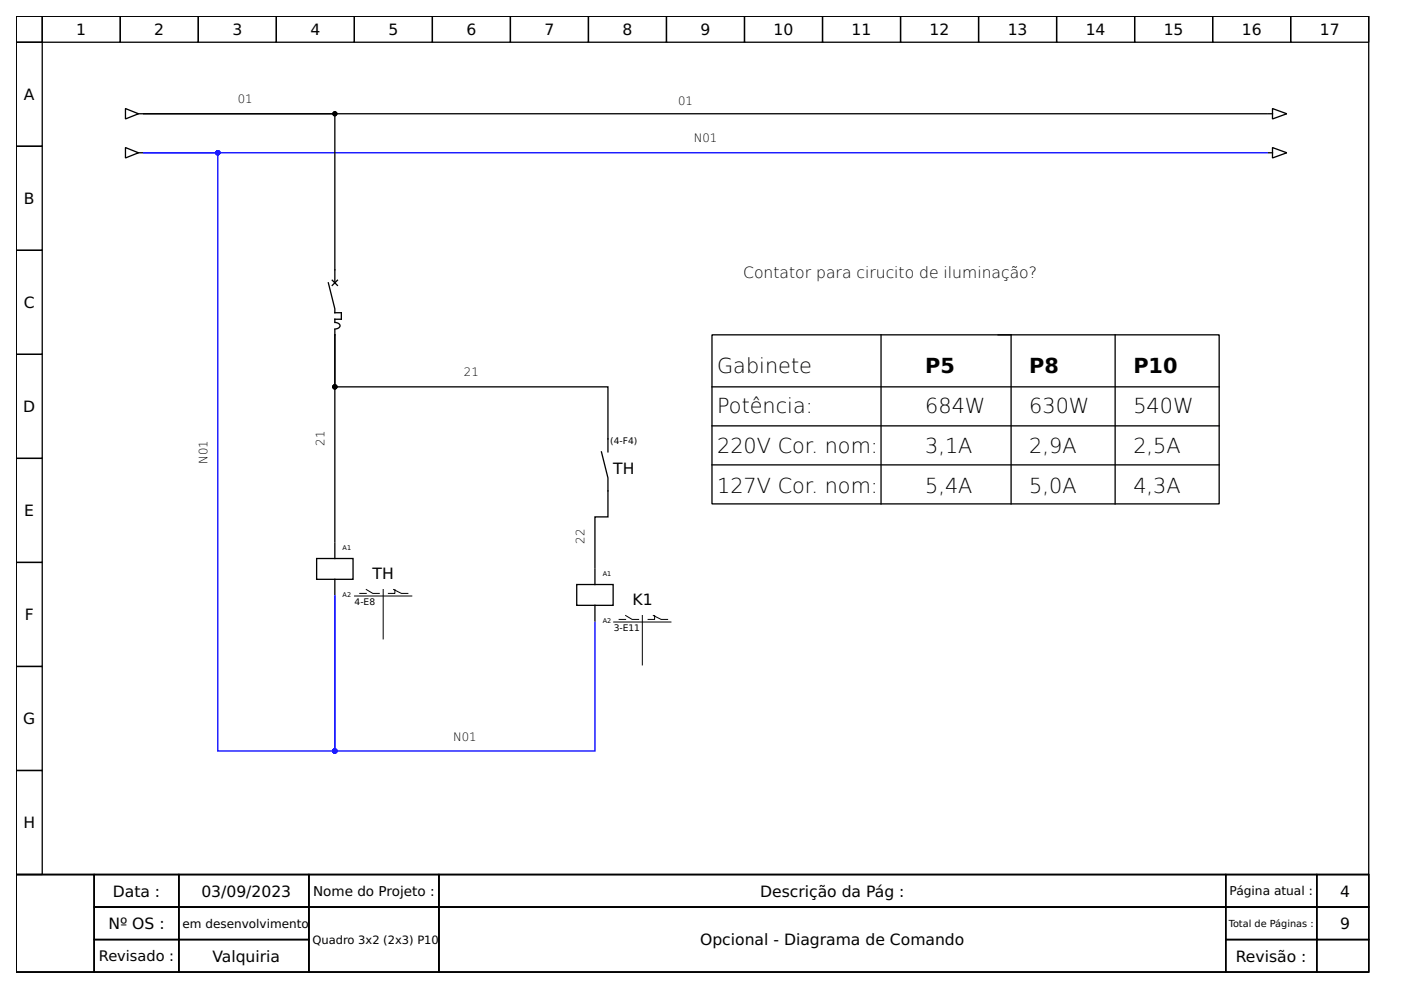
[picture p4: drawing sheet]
<svg xmlns="http://www.w3.org/2000/svg" width="297mm" height="210mm" viewBox="0 0 297 210" stroke-linecap="round" stroke-linejoin="round" font-family="sans-serif">
<g fill="none" stroke="#000" stroke-width=".28">
<path d="M3.4 3.4h286.8v182h-286.8zM3.4 3.4h5.6v5.6h-5.6zM3.4 9h5.6v22h-5.6zM9 3.4h16.5v5.6h-16.5zM25.5 3.4h16.5v5.6h-16.5zM42 3.4h16.6v5.6h-16.6zM58.6 3.4h16.5v5.6h-16.5zM75.1 3.4h16.6v5.6h-16.6zM91.7 3.4h16.5v5.6h-16.5zM108.2 3.4h16.6v5.6h-16.6zM124.8 3.4h16.5v5.6h-16.5zM141.3 3.4h16.5v5.6h-16.5z"/>
<path d="M157.8 3.4h16.6v5.6h-16.6zM174.4 3.4h16.5v5.6h-16.5zM190.9 3.4h16.6v5.6h-16.6zM207.5 3.4h16.5v5.6h-16.5zM224 3.4h16.6v5.6h-16.6zM240.6 3.4h16.5v5.6h-16.5zM257.1 3.4h16.6v5.6h-16.6zM273.7 3.4h16.5v5.6h-16.5zM3.4 31h5.6v22.1h-5.6zM26.6 23l2.8 1.1-2.8 1.1zM26.6 31.3l2.8 1.1-2.8 1.1zM29.4 24.1h.8"/>
<path d="M29.4 32.4h.8M268.7 24.1h-238.2h40.5v35.9M269 24.1h.8M269 32.4h.8M269.8 23l3 1.1-3 1.1zM269.8 31.3l3 1.1-3 1.1zM3.4 53.1h5.6v22h-5.6zM69.6 60l1.4 5.5v.8h1.4v1.4h-1.4v.5M70.4 59.4l1.1 1.1M71.5 59.4l-1.1 1.1M3.4 75.1h5.6v22.1h-5.6zM71 71v43.8"/>
<path d="M71 71v11h57.9v13.8M71 68.4a.82 .82 0 0 1 1 .9l-.6 .4-.4 .1M71 69.9v1.1M151 71h107.5v35.8h-107.5zM186.8 71v35.8M211.6 71h2.8v35.8M236.4 71v35.8M3.4 97.2h5.6v22h-5.6zM127.5 95.8l1.4 5.5v8.3h-2.8v10.7M151 90.3h107.5M151 82h107.5M151 98.6h107.5"/>
<path d="M3.4 119.2h5.6v22.1h-5.6zM67.1 118.4h7.8v4.4h-7.8zM71 115.1v3.3M71 122.8v3.3M122.3 123.9h7.7v4.4h-7.7zM126.1 120.6v3.3M126.1 128.3v3.4M3.4 141.3h5.6v22.1h-5.6zM3.4 163.4h5.6v22h-5.6zM3.4 185.4h286.8v20.7h-286.8zM3.4 185.4h16.6v20.7h-16.6zM20 185.4h17.9v6.9h-17.9z"/>
<path d="M20 192.3h17.9v6.9h-17.9zM20 199.2h17.9v6.9h-17.9zM37.9 185.4h27.6v6.9h-27.6zM37.9 192.3h27.6v6.9h-27.6zM37.9 199.2h27.6v6.9h-27.6zM65.5 185.4h27.6v6.9h-27.6zM65.5 192.3h27.6v13.8h-27.6zM93.1 185.4h166.8v6.9h-166.8zM93.1 192.3h166.8v13.8h-166.8zM259.9 185.4h19.3v6.9h-19.3zM259.9 192.3h19.3v6.9h-19.3zM259.9 199.2h19.3v6.9h-19.3z"/>
<path d="M279.2 185.4h11v6.9h-11zM279.2 192.3h11v6.9h-11zM279.2 199.2h11v6.9h-11z"/>
</g>
<path d="M75.2 126.4h12.1M76.3 125.8h1.4M77.7 125l1.3 .8h1.4M81.2 125v10.5M83.4 125l1.7 .8h1.4M83.7 125v.8h-1.4M130.1 131.9h12.2M131.3 131.3h1.3M132.6 130.5l1.4 .8h1.4M136.2 130.5v10.5M138.5 130.5l1.7 .8h1.3M138.8 130.5v.8h-1.4" fill="none" stroke="#000" stroke-width=".21"/>
<path d="M268.7 32.4h-238.2h15.7v126.8h24.8v-32.8v32.8h55.1v-27.3" fill="none" stroke="#00f" stroke-width=".28"/>
<g fill="#00f" stroke="#00f" stroke-width=".28">
<circle cx="71" cy="159.2" r=".41"/>
<circle cx="46.2" cy="32.4" r=".41"/>
</g>
<g fill="#000" stroke="#000" stroke-width=".28">
<circle cx="71" cy="24.1" r=".41"/>
<circle cx="71" cy="82" r=".41"/>
</g>
<g font-size="4.4">
<text x="152.1" y="79">Gabinete</text>
<text x="196.2" y="79">P5</text>
<text x="218.2" y="79">P8</text>
<text x="240.3" y="79">P10</text>
<text x="152.1" y="87.5">Potência:</text>
<text x="196.2" y="87.5">684W</text>
<text x="218.2" y="87.5">630W</text>
<text x="240.3" y="87.5">540W</text>
<text x="152.1" y="96.1">220V Cor. nom:</text>
<text x="196.2" y="96.1">3,1A</text>
<text x="218.2" y="96.1">2,9A</text>
<text x="240.3" y="96.1">2,5A</text>
<text x="152.1" y="104.6">127V Cor. nom:</text>
<text x="196.2" y="104.6">5,4A</text>
<text x="218.2" y="104.6">5,0A</text>
<text x="240.3" y="104.6">4,3A</text>
</g>
<g font-size="3.3">
<text x="16.2" y="7.4">1</text>
<text x="32.7" y="7.4">2</text>
<text x="49.3" y="7.4">3</text>
<text x="65.8" y="7.4">4</text>
<text x="82.3" y="7.4">5</text>
<text x="98.9" y="7.4">6</text>
<text x="115.4" y="7.4">7</text>
<text x="132" y="7.4">8</text>
<text x="148.5" y="7.4">9</text>
<text x="164" y="7.4">10</text>
<text x="180.6" y="7.4">11</text>
<text x="197.1" y="7.4">12</text>
<text x="213.6" y="7.4">13</text>
<text x="230.2" y="7.4">14</text>
<text x="246.7" y="7.4">15</text>
<text x="263.3" y="7.4">16</text>
<text x="279.8" y="7.4">17</text>
<text x="5.1" y="21.2">A</text>
<text x="5.1" y="43.3">B</text>
<text x="157.6" y="58.9">Contator para cirucito de iluminação?</text>
<text x="5" y="65.3">C</text>
<text x="4.9" y="87.4">D</text>
<text x="130" y="100.5">TH</text>
<text x="5.1" y="109.5">E</text>
<text x="79" y="122.8">TH</text>
<text x="5.2" y="131.5">F</text>
<text x="134.1" y="128.3">K1</text>
<text x="4.9" y="153.6">G</text>
<text x="5" y="175.6">H</text>
<text x="23.9" y="190.1">Data :</text>
<text x="42.7" y="190.1">03/09/2023</text>
<text x="161.2" y="190.1">Descrição da Pág :</text>
<text x="284.2" y="190.1">4</text>
<text x="23" y="197">Nº OS :</text>
<text x="284.2" y="197">9</text>
<text x="45" y="203.9">Valquiria</text>
<text x="148.4" y="200.4">Opcional - Diagrama de Comando</text>
<text x="262" y="203.9">Revisão :</text>
</g>
<text font-size="3.1" x="21" y="203.8">Revisado :</text>
<text font-size="2.9" x="66.4" y="189.9">Nome do Projeto :</text>
<g font-size="2.6">
<text x="260.7" y="189.8">Página atual :</text>
<text x="38.7" y="196.7">em desenvolvimento</text>
</g>
<g font-size="2.5">
<text x="50.4" y="21.9">01</text>
<text x="143.8" y="22.2">01</text>
<text x="147.1" y="30.2">N01</text>
<text x="98.4" y="79.8">21</text>
<text x="68.8" y="94.5" transform="rotate(-90 68.8 94.5)">21</text>
<text x="44" y="98.3" transform="rotate(-90 44 98.3)">N01</text>
<text x="123.9" y="115.3" transform="rotate(-90 123.9 115.3)">22</text>
<text x="96.1" y="157">N01</text>
</g>
<text font-size="2.4" x="66.3" y="200.1">Quadro 3x2 (2x3) P10</text>
<text font-size="2.1" x="260.5" y="196.5">Total de Páginas :</text>
<g font-size="1.9">
<text x="129.4" y="94.2">(4-F4)</text>
<text x="75.2" y="128.3">4-E8</text>
<text x="130.1" y="133.8">3-E11</text>
</g>
<g font-size="1.4">
<text x="72.6" y="116.6">A1</text>
<text x="127.8" y="122.1">A1</text>
<text x="72.6" y="126.5">A2</text>
<text x="127.8" y="132">A2</text>
</g>
</svg>
